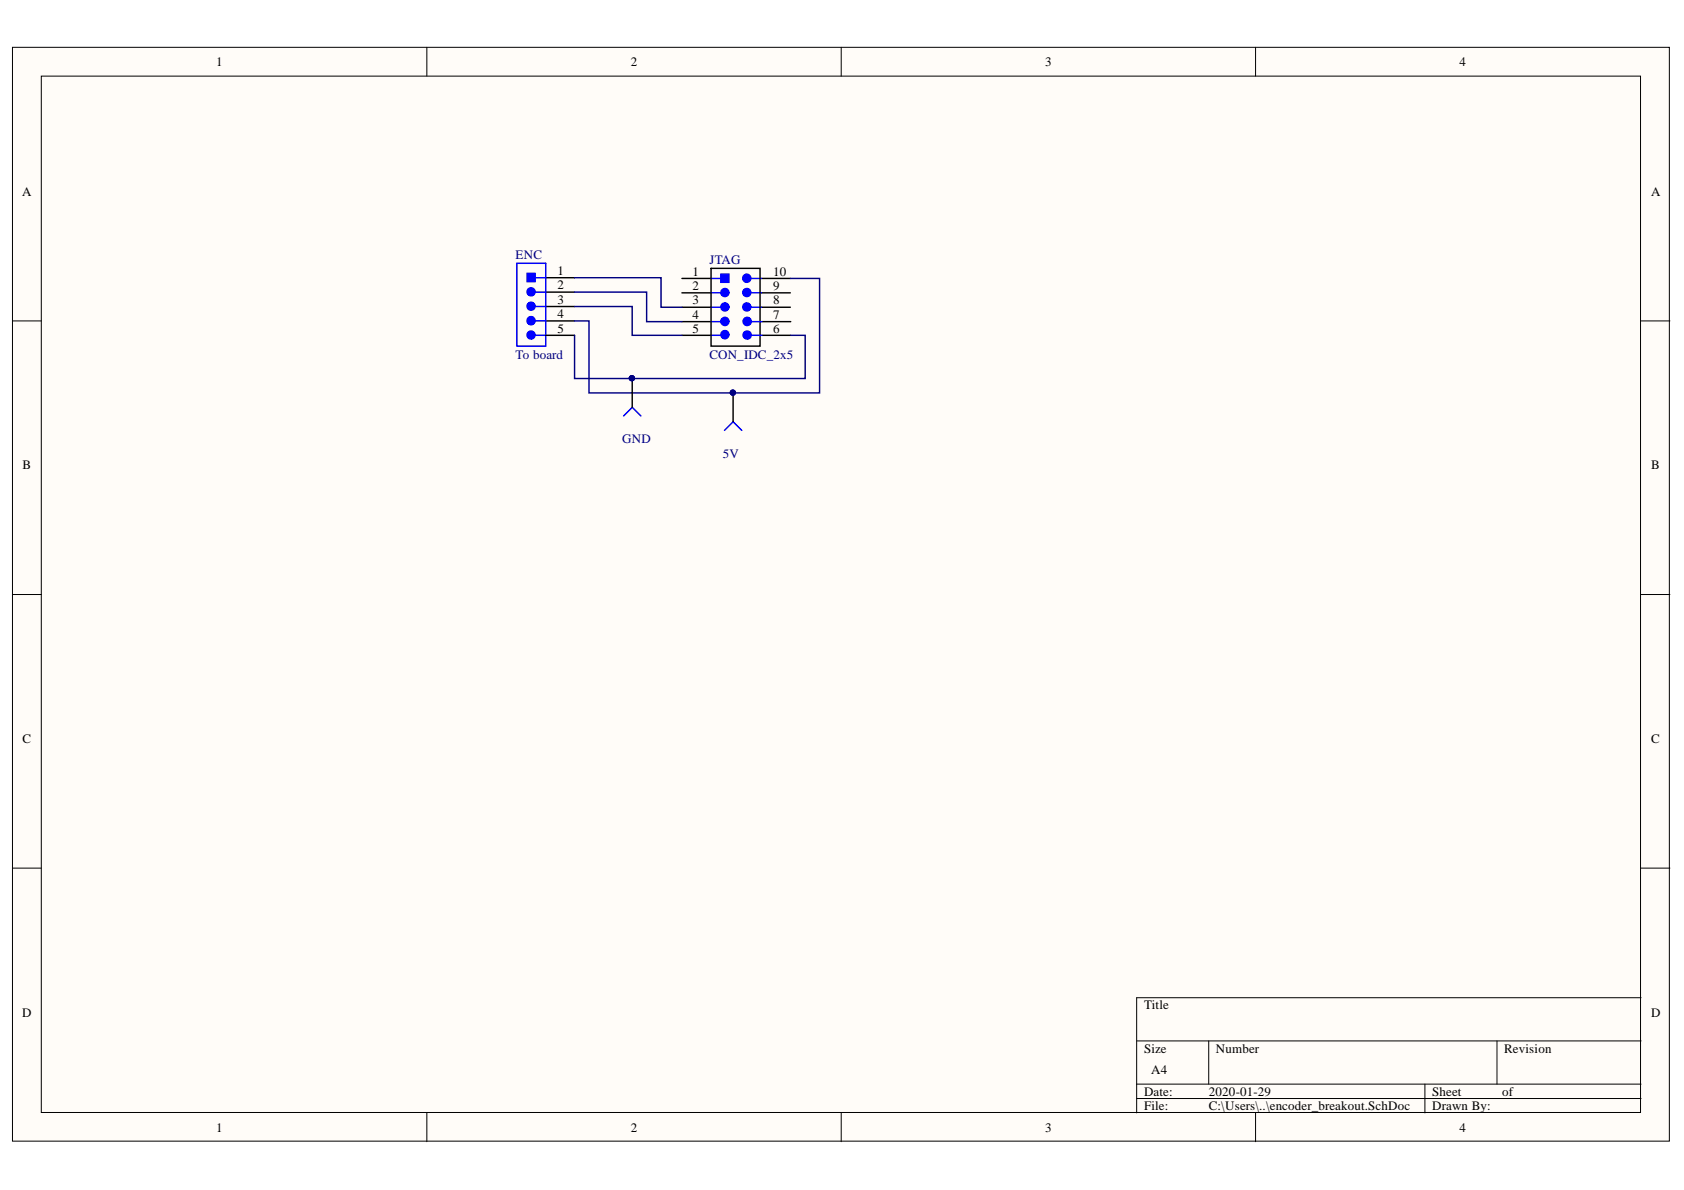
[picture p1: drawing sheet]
<svg xmlns="http://www.w3.org/2000/svg" width="297mm" height="210mm" viewBox="0 0 297 210" stroke-linecap="round" stroke-linejoin="round" font-family="sans-serif">
<g fill="#fffcf8" stroke="#000" stroke-width=".18">
<path d="M2.2 8.3h292.3v193h-292.3z"/>
<path d="M7.3 13.4h282.1v182.8h-282.1z"/>
</g>
<g fill="none" stroke="#000" stroke-width=".18">
<path d="M75.3 8.3v5.1M148.4 8.3v5.1M221.5 8.3v5.1M2.2 56.6h5.1M289.5 56.6h5.1M2.2 104.9h5.1M289.5 104.9h5.1M2.2 153.1h5.1M289.5 153.1h5.1M289.5 176h-89v20.3M75.3 196.3v5.1M148.4 196.3v5.1"/>
<path d="M200.5 183.6h89M200.5 191.2h89M200.5 193.8h89M213.2 183.6v7.6M221.5 196.3v5.1M251.3 191.2v5.1M264.1 183.6v7.6"/>
</g>
<g fill="none" stroke="#000" stroke-width=".25">
<path d="M96.3 49h5M96.3 51.5h5M96.3 54.1h5M96.3 56.6h5M96.3 59.1h5M120.3 59.1h5.1M120.3 49.1h5.1M120.3 51.7h5.1M120.3 54.2h5.1M120.3 56.7h5.1M125.4 47.3h8.7v13.8h-8.7zM134.3 49.1h5.1"/>
<path d="M134.3 51.7h5.1M134.3 54.2h5.1M134.4 59.1h5.1M134.4 56.7h5.1M111.5 66.8v5M129.3 69.3v5.1"/>
</g>
<g fill="none" stroke="#00f" stroke-width=".25">
<path d="M91.2 46.4h5.1v14.7h-5.1zM94.5 54.1h1.8M94.5 51.5h1.8M94.5 49h1.8M94.5 56.6h1.8M94.5 59.1h1.8M125.4 59.1h1.8M125.4 54.2h1.8M125.4 51.7h1.8M125.4 49.1h1.8M125.4 56.7h1.8M132.5 54.2h1.8"/>
<path d="M132.5 51.7h1.8M132.5 49.1h1.8M132.6 59.1h1.8M132.6 56.7h1.8M110 73.4l1.5-1.6 1.5 1.6M127.8 75.9l1.5-1.5 1.5 1.5"/>
</g>
<g fill="#00f" stroke="#00f" stroke-width=".25">
<path d="M93 48.2h1.4v1.5h-1.4z"/>
<path d="M127.2 48.4h1.4v1.4h-1.4z"/>
<circle cx="93.7" cy="54" r=".71"/>
<circle cx="93.7" cy="51.5" r=".71"/>
<circle cx="93.7" cy="56.6" r=".72"/>
<circle cx="93.7" cy="59.1" r=".71"/>
<circle cx="127.9" cy="54.1" r=".71"/>
<circle cx="127.9" cy="51.6" r=".71"/>
<circle cx="127.9" cy="56.7" r=".72"/>
<circle cx="131.7" cy="51.6" r=".71"/>
<circle cx="131.7" cy="49.1" r=".72"/>
<circle cx="131.7" cy="54.1" r=".71"/>
<circle cx="127.9" cy="59" r=".72"/>
<circle cx="131.8" cy="56.7" r=".72"/>
<circle cx="131.8" cy="59.1" r=".72"/>
</g>
<path d="M101.3 54.1h10.2v5h8.8M101.3 59.1v7.7h40.7v-7.7h-2.5M101.3 49h15.3v5.2h3.7M101.3 51.5h12.8v5.2h6.2M139.4 49.1h5.2v20.2h-40.7v-12.7h-2.6" fill="none" stroke="#000080" stroke-width=".25"/>
<g fill="#000080" stroke="#000080" stroke-width=".18">
<circle cx="111.5" cy="66.7" r=".46"/>
<circle cx="129.3" cy="69.3" r=".46"/>
</g>
<g font-size="2.3">
<text x="38.2" y="11.7">1</text>
<text x="111.3" y="11.7">2</text>
<text x="184.4" y="11.7">3</text>
<text x="257.5" y="11.7">4</text>
<text x="3.9" y="34.5">A</text>
<text x="291.2" y="34.5">A</text>
<text x="98.3" y="48.5">1</text>
<text x="98.3" y="51.1">2</text>
<text x="98.3" y="53.6">3</text>
<text x="122.2" y="48.6">1</text>
<text x="122.2" y="51.1">2</text>
<text x="122.2" y="53.7">3</text>
<text x="136.4" y="48.6">10</text>
<text x="136.4" y="51.1">9</text>
<text x="136.4" y="53.7">8</text>
<text x="98.3" y="56.1">4</text>
<text x="98.3" y="58.7">5</text>
<text x="122.2" y="56.2">4</text>
<text x="122.2" y="58.7">5</text>
<text x="136.4" y="56.2">7</text>
<text x="136.4" y="58.7">6</text>
<text x="4" y="82.8">B</text>
<text x="291.2" y="82.8">B</text>
<text x="4" y="131">C</text>
<text x="291.2" y="131">C</text>
<text x="3.9" y="179.3">D</text>
<text x="201.8" y="178.1">Title</text>
<text x="291.2" y="179.3">D</text>
<text x="201.8" y="185.7">Size</text>
<text x="214.5" y="185.7">Number</text>
<text x="265.3" y="185.7">Revision</text>
<text x="203.1" y="189.5">A4</text>
<text x="201.8" y="193.3">Date:</text>
<text x="201.8" y="195.8">File:</text>
<text x="213.2" y="193.3">2020-01-29</text>
<text x="213.2" y="195.8">C:\Users\..\encoder_breakout.SchDoc</text>
<text x="252.6" y="193.3">Sheet</text>
<text x="252.6" y="195.8">Drawn By:</text>
<text x="265" y="193.3">of</text>
<text x="38.2" y="199.6">1</text>
<text x="111.3" y="199.6">2</text>
<text x="184.4" y="199.6">3</text>
<text x="257.5" y="199.6">4</text>
</g>
<g font-size="2.3" fill="#000080">
<text x="91" y="45.7">ENC</text>
<text x="125.1" y="46.6">JTAG</text>
<text x="91" y="63.3">To board</text>
<text x="125.1" y="63.3">CON_IDC_2x5</text>
<text x="109.7" y="78.2">GND</text>
<text x="127.5" y="80.7">5V</text>
</g>
</svg>
